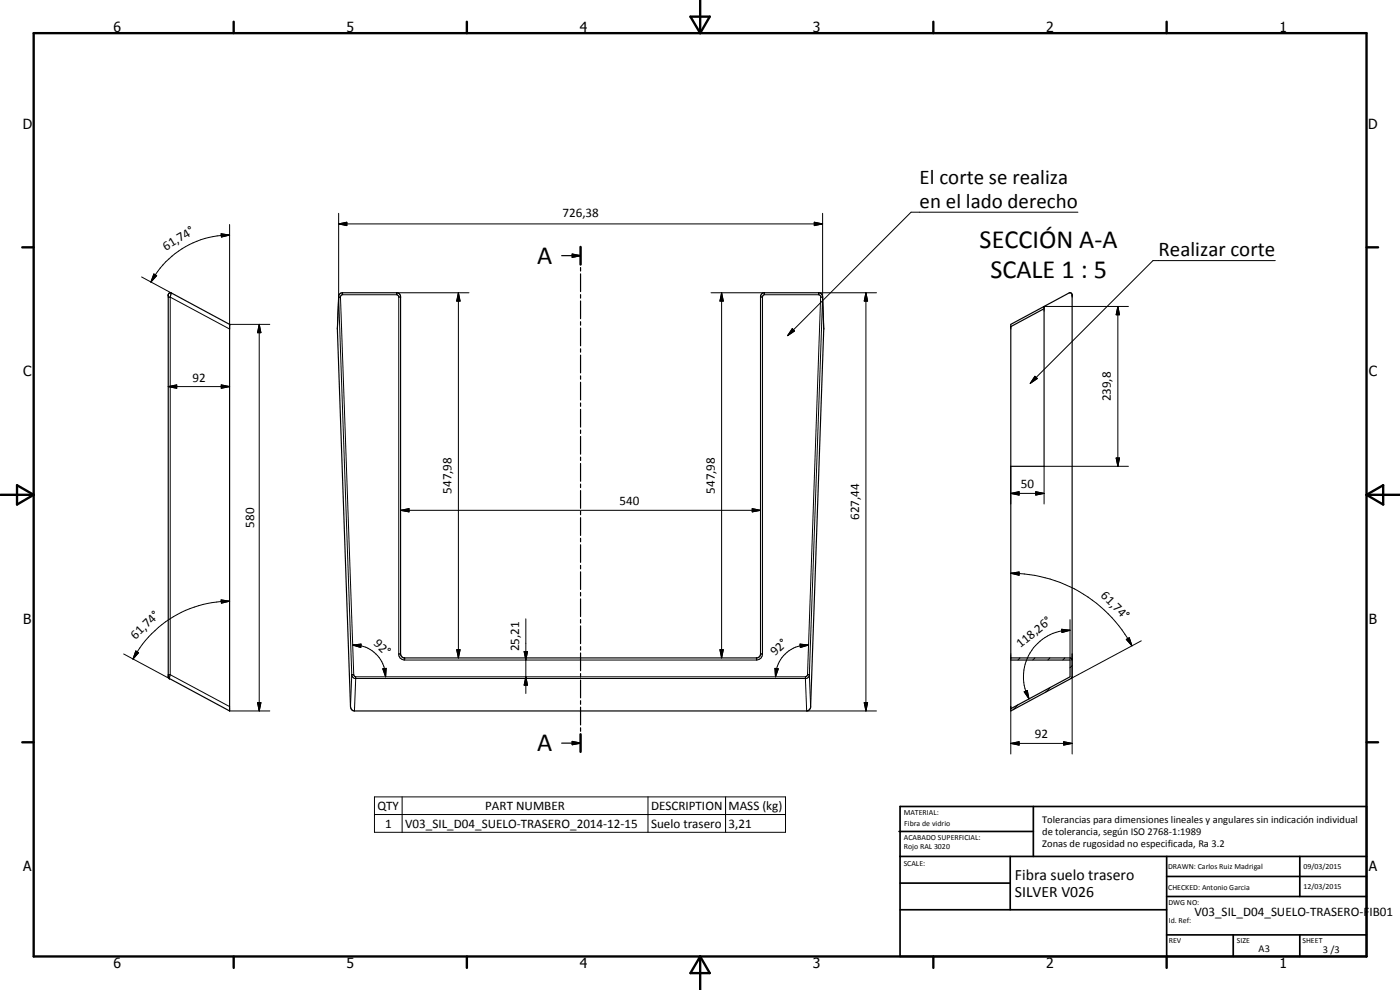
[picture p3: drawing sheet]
<svg xmlns="http://www.w3.org/2000/svg" width="420mm" height="297mm" viewBox="0 0 420 297" stroke-linecap="round" stroke-linejoin="round" font-family="sans-serif">
<g fill="none" stroke="#000" stroke-width=".35">
<path d="M168.6 76.7h5.6M171.7 76.2l2.5 .5-2.5 .5zM174.2 74.1v5.3M50.6 88.1l.8-.2 17.5 9.4v116l-18.1-9.7-.3-.5zM101.9 88.2l.9-.4h16.2l.5 .1 .7 .7v107.6l.3 .8 .7 .4h106.1l.7-.4 .2-.8 .1-107.6 .6-.7 .5-.1h16.2l.9 .4 .4 .9 .3 9.6-3.9 113.3a1.31 1.31 0 0 1-1.2 1.3h-135.7l-.7-.2-.5-1.1-4-113.3 .4-9.9zM174.2 80.3v1M174.2 82.2v5.3M174.2 88.4v1.1M174.2 90.3v5.3M174.2 96.5v1.1M174.2 98.4v5.4M303.3 97.3l17.6-9.4h.5l.3 .4 .1 114.8-.4 .5-18.1 9.7z"/>
<path d="M313.3 91.9v48h-10M313.3 92.6l-10 5.4M174.2 104.6v1.1M174.2 106.6v5.3M174.2 112.8v1M174.2 114.7v5.3M174.2 120.9v1M174.2 122.8v5.3M174.2 129v1M174.2 130.9v5.4M174.2 137.2v1M174.2 139.1v5.3"/>
<path d="M174.2 145.2v1.1M174.2 147.2v5.3M174.2 153.4v1M174.2 155.3v5.4M174.2 161.5v1.1M174.2 163.4v5.3M174.2 169.6v1.1M174.2 171.6v5.3M174.2 177.8v1M174.2 179.7v5.3M174.2 185.9v1M174.2 187.8v5.3"/>
<path d="M174.2 194v1.1M174.2 195.9v5.4M303.3 197.4h17.8l.4 .1 .3 .5M303.3 198h17.8v5.1l-17.8 9.5M174.2 202.1v1.1M174.2 204v5.4M174.2 210.2v1.1M174.2 212.2v5.3M174.2 218.4v1M168.6 223h5.6M171.7 222.5l2.5 .5-2.5 .4zM174.2 220.3v5.3"/>
</g>
<g fill="none" stroke="#000" stroke-width=".3">
<path d="M66.4 70.1l2.5 .4-2.4 .6zM68.9 67.4v31.3l-17.8-9.5M68.9 70.5a26.8 26.8 0 0 0-23.6 14.1M101.6 67.2l2.5-.5v1zM101.6 64v25.2M101.6 67.2h145.3M244.4 66.7l2.5 .5-2.5 .5zM246.9 64v25.2M323.5 63.7h-50.1l-37 37M382.7 78.2h-36.7l-36.8 36.8M42.5 83.1l8.9 4.8-.3 1.3M46.2 82.2l.8 .5-1.7 1.9z"/>
<path d="M50.5 89.2h.6M51.1 89.2v113.2M68.9 97.3h12.1M77.8 97.3l.5 2.5h-1zM77.8 97.3v116M101.6 89.2h.1M101.6 89.2l4 113.2M101.6 89.2h.6M101.6 89.2l-.4 9.5M102.2 89.2l4 113.2M102.8 87.8v.6M119.7 89.1h.5"/>
<path d="M119.7 89.1l-.5-.7h-16.6l-.4 .8M119.7 89.1v107.4a1.83 1.83 0 0 0 1.7 1.5M120.2 89.1h.1M137.6 87.8l.5 2.5h-1zM137.6 87.8v109.6M140.7 87.8h-21.7v.6M213.4 87.8h16v.6M216.6 87.8l.5 2.5h-1zM216.6 87.8v109.6M228.2 89.1h.1M228.2 89.1h.6M228.8 89.1v107.1"/>
<path d="M228.8 89.1l.5-.7h16.5l.5 .8M237.8 98.6l.7 .7-2.1 1.4zM246.3 89.2h.6M246.3 89.2l-4 113.2M246.9 89.2l-4 113.2M246.9 89.2l.3 9.5M259.9 87.8l.5 2.5h-1zM259.9 87.8v125.5M263 87.8h-17.4v.6M313.3 91.9h25.4M335.5 91.9l.5 2.5h-1zM335.5 91.9v48"/>
<path d="M50.5 116l2.5-.5v1zM50.5 116h18.4M66.4 115.5l2.5 .5-2.5 .5zM310.6 112.9l.7 .7-2.1 1.4zM303.3 139.9v11.3M335 137.4h1l-.5 2.5zM338.7 139.9h-25.4v11.3M120.2 153.1l2.6-.5v1zM120.2 153.1h108M225.8 152.6l2.4 .5-2.4 .5zM303.3 148l2.5-.5v1zM303.3 148h10"/>
<path d="M310.8 147.5l2.5 .5-2.5 .5zM303.3 172l2.5-.4v1zM303.3 172a41.3 41.3 0 0 1 36.4 21.8M37.1 196.2l13.7 7.4M40.8 195.3l.8 .5-1.7 1.9zM66.4 180l2.5 .4-2.4 .6zM68.9 180.4a32.9 32.9 0 0 0-29 17.3M105.9 193.5l2.5-.2-.1 1zM105.9 193.5a8.9 8.9 0 0 1 5.8 1.7 9.4 9.4 0 0 1 3.7 5.4l.3 2.5M119.7 196.2h.5M120.2 196.2h.1M121.4 197.4v.6"/>
<path d="M121.4 198h105.6M137.1 194.9h1l-.5 2.5zM157.3 195.5h1l-.5 2.5zM157.8 185.7v22.4M216.1 194.9h1l-.5 2.5zM227 197.4v.6M228.2 196.2h.1M228.2 196.2h.6M228.8 196.2a1.79 1.79 0 0 1-1.8 1.8M240.1 193.3l2.5 .2-2.4 .8zM242.6 193.5a9.4 9.4 0 0 0-7.9 3.8l-.8 1.2a9.8 9.8 0 0 0-1.2 4.6M306.1 197.4l-.6 .6"/>
<path d="M310.6 197.4l-.6 .6M315.1 197.4l-.6 .6M318.6 188.8l2.5 .3-2.4 .7zM319.6 197.4l-.6 .6M321.1 189.1a14 14 0 0 0-12.3 20.6M321.1 185.9v12.1M321.8 199.7l-.7 .6M321.8 196.2v30M338 191.9l.9-.6 .8 2.5zM342.5 192.3l-21.1 11.3M50.5 202.4h.6M50.8 203.6h.1"/>
<path d="M51.1 202.4l17.8 9.6M51.1 202.4l-.3 1.2M68.9 213.3h12.1M77.3 210.8h1l-.5 2.5zM105.6 202.4l.2 .8 .7 .4h135.5l.6-.4 .3-.8M105.6 202.4h.6M105.6 202.4l-.4 9.6M106.2 202.4l.1 .5 .5 .2M106.8 203.1l-.4 10.2M106.8 203.1h134.9M114.9 200.7l1-.2-.2 2.6zM157.8 203.1l.5 2.5h-1z"/>
<path d="M232.6 200.5l1 .2-.9 2.4zM241.7 203.1l.4 10.2h20.9M242.3 202.4h.6M242.3 202.4l-.6 .7M242.9 202.4h.1M242.9 202.4l.4 9.6M259.4 210.8h1l-.5 2.5zM303.3 212v14.2M305.5 211.5l-1.4 1.4M307.4 207.6l.9-.4 .5 2.5zM315.2 206.2l-1.4 1.5M112.4 239.1h123.3v10.6h-123.3z"/>
<path d="M120.7 239.1v10.6M194.5 239.1v10.6M217.8 239.1v10.6M303.3 223.1l2.5-.6v1.1zM303.3 223.1h18.5M319.2 222.5l2.6 .6-2.6 .5zM112.4 244.4h123.3"/>
</g>
<g fill="#000">
<circle cx="50.5" cy="88.4" r=".18"/>
<circle cx="68.9" cy="97.3" r=".18"/>
<circle cx="313.3" cy="91.9" r=".18"/>
<circle cx="321.8" cy="88.4" r=".18"/>
<circle cx="303.3" cy="197.4" r=".18"/>
</g>
<g fill="none" stroke="#000" stroke-width=".71">
<path d="M10.1 9.9h400v277.1h-400zM70.1 6.5v3.4M140.1 6.5v3.4M207.2 5h5.8l-2.9 4.9zM210.1 0v9.9M280.1 6.5v3.4M350.1 6.5v3.4M6.7 74.2h3.4M174.2 74.1v5.3M410.1 74.2h3.5M.1 148.5h10M5.1 145.6l5 2.9-5 2.9z"/>
<path d="M410.1 148.5h10M410.1 148.5l5-2.9v5.8zM6.7 222.7h3.4M174.2 220.3v5.3M410.1 222.7h3.5M70.1 287v3.4M140.1 287v3.4M210.1 287v10M210.1 287l2.9 5h-5.8zM280.1 287v3.4M350.1 287v3.4"/>
</g>
<g fill="none" stroke="#000" stroke-width=".51">
<path d="M269.8 249.5h40.3M270.1 242h140v45h-140zM270.1 257h140M303.2 257v16M310.1 242v15M350.1 257v30M390.1 257v12M270.1 265h33.1M270.1 273h80M350.1 269h60M350.1 263h60M350.1 280.5h60"/>
<path d="M370.1 280.5v6.5M390.1 280.5v6.5"/>
</g>
<g fill="#000">
<path d="M66.4 70.1l2.5 .4-2.4 .6zM101.6 67.2l2.5-.5v1zM171.7 76.2l2.5 .5-2.5 .5zM244.4 66.7l2.5 .5-2.5 .5zM46.2 82.2l.8 .5-1.7 1.9zM77.8 97.3l.5 2.5h-1zM137.6 87.8l.5 2.5h-1zM216.6 87.8l.5 2.5h-1zM237.8 98.6l.7 .7-2.1 1.4zM259.9 87.8l.5 2.5h-1zM335.5 91.9l.5 2.5h-1zM50.5 116l2.5-.5v1z"/>
<path d="M66.4 115.5l2.5 .5-2.5 .5zM310.6 112.9l.7 .7-2.1 1.4zM335 137.4h1l-.5 2.5zM120.2 153.1l2.6-.5v1zM225.8 152.6l2.4 .5-2.4 .5zM303.3 148l2.5-.5v1zM310.8 147.5l2.5 .5-2.5 .5zM303.3 172l2.5-.4v1zM40.8 195.3l.8 .5-1.7 1.9zM66.4 180l2.5 .4-2.4 .6zM105.9 193.5l2.5-.2-.1 1zM137.1 194.9h1l-.5 2.5z"/>
<path d="M157.3 195.5h1l-.5 2.5zM216.1 194.9h1l-.5 2.5zM240.1 193.3l2.5 .2-2.4 .8zM318.6 188.8l2.5 .3-2.4 .7zM338 191.9l.9-.6 .8 2.5zM77.3 210.8h1l-.5 2.5zM114.9 200.7l1-.2-.2 2.6zM157.8 203.1l.5 2.5h-1zM232.6 200.5l1 .2-.9 2.4zM259.4 210.8h1l-.5 2.5zM307.4 207.6l.9-.4 .5 2.5zM171.7 222.5l2.5 .5-2.5 .4z"/>
<path d="M303.3 223.1l2.5-.6v1.1zM319.2 222.5l2.6 .6-2.6 .5z"/>
</g>
<g font-size="7.9">
<text x="294" y="74.5">SECCIÓN A-A</text>
<text x="161.2" y="79.2">A</text>
<text x="297.3" y="83.5">SCALE 1 : 5</text>
<text x="161.2" y="225.5">A</text>
</g>
<g font-size="6.3">
<text x="276" y="55.1">El corte se realiza</text>
<text x="276" y="62.3">en el lado derecho</text>
<text x="347.7" y="76.8">Realizar corte</text>
</g>
<g font-size="4.7">
<text x="304.6" y="263.9">Fibra suelo trasero</text>
<text x="304.6" y="269.3">SILVER V026</text>
</g>
<g font-size="4.2">
<text x="34" y="9.6">6</text>
<text x="104" y="9.6">5</text>
<text x="174" y="9.6">4</text>
<text x="244" y="9.6">3</text>
<text x="314" y="9.6">2</text>
<text x="384" y="9.6">1</text>
<text x="6.8" y="38.7">D</text>
<text x="410.6" y="38.7">D</text>
<text x="7" y="112.9">C</text>
<text x="410.8" y="112.9">C</text>
<text x="7" y="187.1">B</text>
<text x="410.8" y="187.1">B</text>
<text x="7" y="261.4">A</text>
<text x="410.8" y="261.4">A</text>
<text x="34" y="290.4">6</text>
<text x="104" y="290.4">5</text>
<text x="174" y="290.4">4</text>
<text x="244" y="290.4">3</text>
<text x="314" y="290.4">2</text>
<text x="384" y="290.4">1</text>
</g>
<g font-size="3.9">
<text x="168.8" y="65.1">726,38</text>
<text x="49.7" y="75.2" transform="rotate(-31 49.7 75.2)">61,74°</text>
<text x="57.7" y="114.5">92</text>
<text x="333.4" y="120.4" transform="rotate(-90 333.4 120.4)">239,8</text>
<text x="135.5" y="148.1" transform="rotate(-90 135.5 148.1)">547,98</text>
<text x="214.5" y="148.1" transform="rotate(-90 214.5 148.1)">547,98</text>
<text x="306.4" y="146.5">50</text>
<text x="185.9" y="151.6">540</text>
<text x="76.3" y="158.3" transform="rotate(-90 76.3 158.3)">580</text>
<text x="257.8" y="156.1" transform="rotate(-90 257.8 156.1)">627,44</text>
<text x="330.2" y="178.9" transform="rotate(45 330.2 178.9)">61,74°</text>
<text x="40.7" y="192" transform="rotate(-45 40.7 192)">61,74°</text>
<text x="112" y="193.2" transform="rotate(44 112 193.2)">92°</text>
<text x="155.8" y="195.4" transform="rotate(-90 155.8 195.4)">25,21</text>
<text x="232.7" y="196.9" transform="rotate(-44 232.7 196.9)">92°</text>
<text x="306.3" y="194.4" transform="rotate(-39 306.3 194.4)">118,26°</text>
<text x="310.5" y="221.5">92</text>
<text x="113.3" y="243">QTY</text>
<text x="145.6" y="243">PART NUMBER</text>
<text x="195.4" y="243">DESCRIPTION</text>
<text x="218.6" y="243.1">MASS (kg)</text>
<text x="115.6" y="248.3">1</text>
<text x="121.6" y="248.3">V03_SIL_D04_SUELO-TRASERO_2014-12-15</text>
<text x="195.4" y="248.4">Suelo trasero</text>
<text x="218.6" y="248.3">3,21</text>
<text x="358.5" y="275">V03_SIL_D04_SUELO-TRASERO-FIB01</text>
</g>
<g font-size="3.1">
<text x="312.7" y="246.8">Tolerancias para dimensiones lineales y angulares sin indicación individual</text>
<text x="312.7" y="250.4">de tolerancia, según ISO 2768-1:1989</text>
<text x="312.7" y="254">Zonas de rugosidad no especificada, Ra 3.2</text>
<text x="377.7" y="285.6">A3</text>
<text x="397" y="285.9">3 /3</text>
</g>
<g font-size="2.4">
<text x="271.2" y="244.4">MATERIAL:</text>
<text x="271.3" y="252">ACABADO SUPERFICIAL:</text>
<text x="271.4" y="247.9">Fibra de vidrio</text>
<text x="271.3" y="254.6">Rojo RAL 3020</text>
<text x="271.2" y="259.7">SCALE:</text>
<text x="350.6" y="260.8">DRAWN: Carlos Ruiz Madrigal</text>
<text x="391.2" y="260.6">09/03/2015</text>
<text x="350.6" y="267">CHECKED: Antonio Garcia</text>
<text x="391.2" y="266.7">12/03/2015</text>
<text x="350.6" y="271.4">DWG NO:</text>
<text x="350.8" y="276.9">Id. Ref:</text>
<text x="350.8" y="282.8">REV</text>
<text x="371.2" y="282.9">SIZE</text>
<text x="390.9" y="282.9">SHEET</text>
</g>
</svg>
